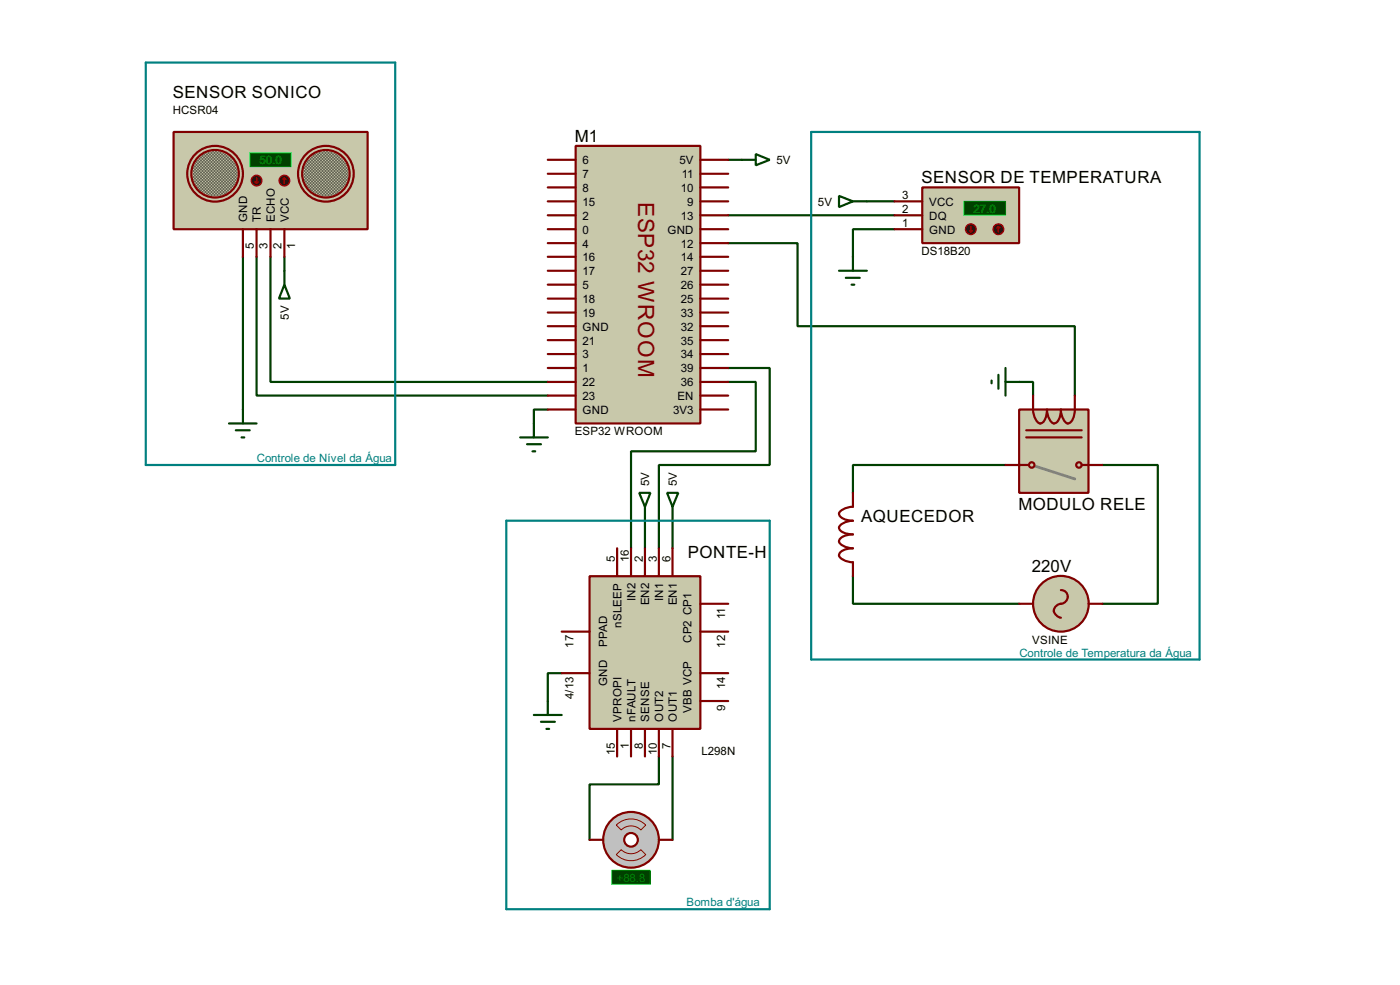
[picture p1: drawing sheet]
<svg xmlns="http://www.w3.org/2000/svg" width="256mm" height="180mm" viewBox="0 0 256 180" stroke-linecap="round" stroke-linejoin="round" font-family="sans-serif">
<g fill="none" stroke="#004000" stroke-width=".4">
<path d="M133.4 39.4h30.5M133.4 29.3h2.5M158.8 36.9h5.1M44.5 47v28M47 47v25.4h53.4M49.6 47v22.9h50.8M52.1 47v2.6M133.4 44.5h12.7v15.2h50.8v12.7M163.9 42h-7.6v5M100.4 75h-2.6v2.5M133.4 67.4h7.6v17.7h-20.3v15.3M133.4 69.9h5.1v12.7h-22.9v17.8"/>
<path d="M186.7 69.9h2.6v2.5M118.2 95.3v5.1M123.2 95.3v5.1M184.2 85.1h-27.9v5.1M202 85.1h10.1v25.4h-10.1M156.3 105.5v5h30.4M102.9 123.2h-2.5v5.1M120.7 138.5v5.1h-12.7v10.1M123.2 138.5v15.2"/>
</g>
<path d="M105.5 26.7h22.8v50.8h-22.8z" fill="#c8c8aa" stroke="#800000" stroke-width=".4"/>
<g fill="none" stroke="#800000" stroke-width=".4">
<path d="M100.4 39.4h5.1M100.4 36.9h5.1M100.4 34.3h5.1M100.4 31.8h5.1M100.4 29.3h5.1M128.3 39.4h5.1M128.3 36.9h5.1M128.3 34.3h5.1M128.3 31.8h5.1M128.3 29.3h5.1M100.4 59.7h5.1M100.4 57.2h5.1"/>
<path d="M100.4 54.7h5.1M100.4 52.1h5.1M100.4 49.6h5.1M100.4 47h5.1M100.4 44.5h5.1M100.4 42h5.1M128.3 59.7h5.1M128.3 57.2h5.1M128.3 54.7h5.1M128.3 52.1h5.1M128.3 49.6h5.1M128.3 47h5.1"/>
<path d="M128.3 44.5h5.1M128.3 42h5.1M100.4 75h5.1M100.4 72.4h5.1M100.4 69.9h5.1M100.4 67.4h5.1M100.4 64.8h5.1M100.4 62.3h5.1M128.3 75h5.1M128.3 72.4h5.1M128.3 69.9h5.1M128.3 67.4h5.1"/>
<path d="M128.3 64.8h5.1M128.3 62.3h5.1"/>
</g>
<path d="M31.8 24.2h35.6v17.8h-35.6z" fill="#c8c8aa" stroke="#800000" stroke-width=".4"/>
<g fill="#c8c8aa" stroke="#800000" stroke-width=".4">
<circle cx="39.4" cy="31.8" r="5.1"/>
<circle cx="59.7" cy="31.8" r="5.1"/>
</g>
<circle cx="39.4" cy="31.8" r="4.4" fill="#c8c8aa"/>
<circle cx="39.4" cy="31.8" r="4.4" fill="#000"/>
<circle cx="39.4" cy="31.8" r="4.4" fill="none" stroke="#c8c8aa" stroke-width=".4"/>
<circle cx="39.4" cy="31.8" r="4.4" fill="none" stroke="#800000" stroke-width=".4"/>
<circle cx="59.7" cy="31.8" r="4.4" fill="#c8c8aa"/>
<circle cx="59.7" cy="31.8" r="4.4" fill="#000"/>
<circle cx="59.7" cy="31.8" r="4.4" fill="none" stroke="#c8c8aa" stroke-width=".4"/>
<circle cx="59.7" cy="31.8" r="4.4" fill="none" stroke="#800000" stroke-width=".4"/>
<path d="M45.8 28h7.6v2.5h-7.6z" fill="#004000" stroke="#0f0" stroke-width=".2"/>
<path d="M44.5 42v5M47 42v5M49.6 42v5M52.1 42v5" fill="none" stroke="#800000" stroke-width=".4"/>
<circle cx="52.1" cy="33.1" r="1" fill="#400000" stroke="#f00" stroke-width=".2"/>
<path d="M52.1 32.6l-.2 .2M52.1 32.6l.3 .2M52.1 32.6v1" fill="none" stroke="#f00" stroke-width=".2"/>
<circle cx="47" cy="33.1" r="1" fill="#400000" stroke="#f00" stroke-width=".2"/>
<path d="M46.8 33.3l.2 .3M47 32.6v1M47.3 33.3l-.3 .3" fill="none" stroke="#f00" stroke-width=".2"/>
<path d="M156.3 90.2v2.6a2.68 2.68 0 0 0-2.6 1.2 2.33 2.33 0 0 0 2.6 1.3 2.68 2.68 0 0 0-2.6 1.3 1.47 1.47 0 0 0 1.3 1l1.3 .2a2.33 2.33 0 0 0-2.6 1.3 2.68 2.68 0 0 0 2.6 1.3 3.1 3.1 0 0 0-2.5 .9 .88 .88 0 0 0 .7 1.2l1.1 .3 .7 .1v2.6" fill="none" stroke="#800000" stroke-width=".4"/>
<path d="M169 34.3h17.7v10.2h-17.7z" fill="#c8c8aa" stroke="#800000" stroke-width=".4"/>
<path d="M176.6 36.9h7.6v2.5h-7.6z" fill="#004000" stroke="#0f0" stroke-width=".2"/>
<path d="M163.9 39.4h5.1M163.9 36.9h5.1M163.9 42h5.1" fill="none" stroke="#800000" stroke-width=".4"/>
<circle cx="182.9" cy="42" r="1" fill="#400000" stroke="#f00" stroke-width=".2"/>
<path d="M182.9 41.5l-.2 .2M182.9 41.5l.3 .2M182.9 41.5v1" fill="none" stroke="#f00" stroke-width=".2"/>
<circle cx="177.8" cy="42" r="1" fill="#400000" stroke="#f00" stroke-width=".2"/>
<path d="M177.6 42.2l.3 .3M177.9 41.5v1M178.1 42.2l-.2 .3" fill="none" stroke="#f00" stroke-width=".2"/>
<path d="M186.7 75h12.7v15.2h-12.7z" fill="#c8c8aa" stroke="#800000" stroke-width=".4"/>
<path d="M189.8 85.4l7.1 2.3" fill="none" stroke="#808080" stroke-width=".5"/>
<g fill="#c8c8aa" stroke="#800000" stroke-width=".4">
<circle cx="189" cy="85.1" r=".5"/>
<circle cx="197.6" cy="85.1" r=".5"/>
</g>
<path d="M188 78.8h10.2M189.3 72.4a7 7 0 0 0 .4 4.3 .9 .9 0 0 0 1.2 .7 2.8 2.8 0 0 0 .9-2.4 2.68 2.68 0 0 0 1.3 2.5 1.47 1.47 0 0 0 1.1-1.3l.2-1.2a2.68 2.68 0 0 0 1.2 2.5 2.33 2.33 0 0 0 1.3-2.5v-2.6M184.2 85.1h4.3M188 80.1h10.2M198.2 85.1h3.8" fill="none" stroke="#800000" stroke-width=".4"/>
<circle cx="194.3" cy="110.5" r="5.1" fill="#c8c8aa" stroke="#800000" stroke-width=".4"/>
<path d="M186.7 110.5h2.6M194.4 108a1.25 1.25 0 0 1 1.2 1.3 1.25 1.25 0 0 1-1.2 1.2 1.25 1.25 0 0 0-1.3 1.1 1.25 1.25 0 0 0 .9 1.4l.4 .1M199.4 110.5h2.6" fill="none" stroke="#800000" stroke-width=".4"/>
<g fill="none" stroke="#004000" stroke-width=".4">
<path d="M135.9 29.3h2.6M138.5 28.2l2.5 1.1-2.5 1zM153.7 35.9l2.6 1-2.6 1zM156.3 36.9h2.5M52.1 52.1l1 2.6h-2zM52.1 49.6v2.5M153.7 49.6h5.1M155 50.9h2.5M156 52.1h.5M156.3 47v2.6M42 77.5h5M43.2 78.8h2.6"/>
<path d="M44.5 75v2.5M97.8 77.5v2.6M181.7 69.7v.5M182.9 68.6v2.6M184.2 69.9h2.5M184.2 67.4v5M44.3 80.1h.5M95.3 80.1h5.1M96.6 81.3h2.5M97.6 82.6h.5"/>
</g>
<path d="M26.7 11.5h45.7v73.6h-45.7zM148.6 24.2h71.2v96.5h-71.2z" fill="none" stroke="#008080" stroke-width=".4"/>
<path d="M108 105.5h20.3v27.9h-20.3z" fill="#c8c8aa" stroke="#800000" stroke-width=".4"/>
<g fill="none" stroke="#800000" stroke-width=".4">
<path d="M102.9 115.6h5.1M113.1 100.4v5.1M115.6 100.4v5.1M118.2 100.4v5.1M120.7 100.4v5.1M123.2 100.4v5.1M128.3 110.5h5.1M128.3 115.6h5.1M102.9 123.2h5.1M113.1 133.4v5.1M115.6 133.4v5.1M118.2 133.4v5.1"/>
<path d="M120.7 133.4v5.1M123.2 133.4v5.1M128.3 123.2h5.1M128.3 128.3h5.1"/>
</g>
<path d="M112.1 159.3h7.1v2.6h-7.1z" fill="#004000" stroke="#0f0" stroke-width=".2"/>
<circle cx="115.6" cy="153.7" r="5.1" fill="#c0c0c0" stroke="#800000" stroke-width=".4"/>
<path d="M112.9 151a3.8 3.8 0 0 1 5.4 0l-.9 .9a2.54 2.54 0 0 0-3.6 0zM113.8 155.5a2.54 2.54 0 0 0 3.6 0l.9 .9a3.8 3.8 0 0 1-5.4 0z" fill="none" stroke="#800000" stroke-width=".18"/>
<circle cx="115.6" cy="153.7" r="1.25" fill="#feffff" stroke="#800000" stroke-width=".4"/>
<path d="M108 153.7h2.5M120.7 153.7h2.5" fill="none" stroke="#800000" stroke-width=".4"/>
<path d="M117.1 90.2h2.1l-1 2.6zM118.2 92.8v2.5M122.2 90.2h2.1l-1.1 2.6zM123.2 92.8v2.5M97.8 130.9h5.1M99.1 132.1h2.6M100.1 133.4h.5M100.4 128.3v2.6" fill="none" stroke="#004000" stroke-width=".4"/>
<path d="M92.8 95.3h48.2v71.1h-48.2z" fill="none" stroke="#008080" stroke-width=".4"/>
<text font-size="4.6" fill="#800000" x="116.9" y="36.9" transform="rotate(90 116.9 36.9)">ESP32 WROOM</text>
<g font-size="3.5">
<text x="31.7" y="18">SENSOR SONICO</text>
<text x="105.3" y="25.9">M1</text>
<text x="168.8" y="33.5">SENSOR DE TEMPERATURA</text>
<text x="157.8" y="95.5">AQUECEDOR</text>
<text x="186.6" y="93.3">MODULO RELE</text>
<text x="126" y="102.1">PONTE-H</text>
<text x="189.1" y="104.7">220V</text>
</g>
<g font-size="2.4">
<text x="31.6" y="20.9">HCSR04</text>
<text x="106.7" y="35.1">8</text>
<text x="106.7" y="32.6">7</text>
<text x="106.7" y="30">6</text>
<text x="124.5" y="30">5V</text>
<text x="124.8" y="35.1">10</text>
<text x="124.9" y="32.6">11</text>
<text x="142.3" y="30">5V</text>
<text x="45.3" y="40.6" transform="rotate(-90 45.3 40.6)">GND</text>
<text x="47.8" y="40.6" transform="rotate(-90 47.8 40.6)">TR</text>
<text x="50.4" y="40.6" transform="rotate(-90 50.4 40.6)">ECHO</text>
<text x="52.9" y="40.6" transform="rotate(-90 52.9 40.6)">VCC</text>
<text x="106.7" y="40.2">2</text>
<text x="106.7" y="37.7">15</text>
<text x="124.8" y="40.2">13</text>
<text x="125.9" y="37.7">9</text>
<text x="149.9" y="37.7">5V</text>
<text x="165.3" y="39">2</text>
<text x="165.3" y="36.5">3</text>
<text x="165.3" y="41.6">1</text>
<text x="170.2" y="40.2">DQ</text>
<text x="170.2" y="37.7">VCC</text>
<text x="46.5" y="45.7" transform="rotate(-90 46.5 45.7)">5</text>
<text x="49" y="45.7" transform="rotate(-90 49 45.7)">3</text>
<text x="51.6" y="45.6" transform="rotate(-90 51.6 45.6)">2</text>
<text x="54.1" y="45.7" transform="rotate(-90 54.1 45.7)">1</text>
<text x="106.7" y="47.8">16</text>
<text x="106.7" y="45.3">4</text>
<text x="106.7" y="42.7">0</text>
<text x="122.3" y="42.7">GND</text>
<text x="124.8" y="47.8">14</text>
<text x="124.8" y="45.3">12</text>
<text x="168.8" y="46.7">DS18B20</text>
<text x="170.2" y="42.7">GND</text>
<text x="106.7" y="52.9">5</text>
<text x="106.7" y="50.4">17</text>
<text x="124.8" y="52.9">26</text>
<text x="124.8" y="50.4">27</text>
<text x="52.9" y="58.5" transform="rotate(-90 52.9 58.5)">5V</text>
<text x="106.7" y="58">19</text>
<text x="106.7" y="55.4">18</text>
<text x="124.8" y="58">33</text>
<text x="124.8" y="55.4">25</text>
<text x="106.7" y="65.6">3</text>
<text x="106.7" y="63.1">21</text>
<text x="106.7" y="60.5">GND</text>
<text x="124.8" y="65.6">34</text>
<text x="124.8" y="63.1">35</text>
<text x="124.8" y="60.5">32</text>
<text x="106.7" y="70.7">22</text>
<text x="106.7" y="68.1">1</text>
<text x="124.8" y="70.7">36</text>
<text x="124.8" y="68.1">39</text>
<text x="106.7" y="73.2">23</text>
<text x="106.7" y="75.8">GND</text>
<text x="123.3" y="75.8">3V3</text>
<text x="124.1" y="73.2">EN</text>
<text x="105.3" y="79.7">ESP32 WROOM</text>
<text x="119" y="89" transform="rotate(-90 119 89)">5V</text>
<text x="124" y="88.9" transform="rotate(-90 124 88.9)">5V</text>
<text x="112.7" y="102.9" transform="rotate(-90 112.7 102.9)">5</text>
<text x="115.2" y="102.9" transform="rotate(-90 115.2 102.9)">16</text>
<text x="117.8" y="102.9" transform="rotate(-90 117.8 102.9)">2</text>
<text x="120.3" y="102.9" transform="rotate(-90 120.3 102.9)">3</text>
<text x="122.8" y="102.9" transform="rotate(-90 122.8 102.9)">6</text>
<text x="116.4" y="110" transform="rotate(-90 116.4 110)">IN2</text>
<text x="119" y="110.8" transform="rotate(-90 119 110.8)">EN2</text>
<text x="121.5" y="110" transform="rotate(-90 121.5 110)">IN1</text>
<text x="124" y="110.8" transform="rotate(-90 124 110.8)">EN1</text>
<text x="132.9" y="113.3" transform="rotate(-90 132.9 113.3)">11</text>
<text x="105.1" y="118.5" transform="rotate(-90 105.1 118.5)">17</text>
<text x="111.3" y="118.5" transform="rotate(-90 111.3 118.5)">PPAD</text>
<text x="113.9" y="114.9" transform="rotate(-90 113.9 114.9)">nSLEEP</text>
<text x="126.7" y="117.7" transform="rotate(-90 126.7 117.7)">CP2 CP1</text>
<text x="132.9" y="118.5" transform="rotate(-90 132.9 118.5)">12</text>
<text x="189.1" y="117.8">VSINE</text>
<text x="111.3" y="125.6" transform="rotate(-90 111.3 125.6)">GND</text>
<text x="105.1" y="127.9" transform="rotate(-90 105.1 127.9)">4/13</text>
<text x="126.6" y="130.5" transform="rotate(-90 126.6 130.5)">VBB VCP</text>
<text x="132.9" y="130.1" transform="rotate(-90 132.9 130.1)">9</text>
<text x="132.9" y="126.2" transform="rotate(-90 132.9 126.2)">14</text>
<text x="113.9" y="132.1" transform="rotate(-90 113.9 132.1)">VPROPI</text>
<text x="115.2" y="137.1" transform="rotate(-90 115.2 137.1)">1</text>
<text x="116.4" y="132.1" transform="rotate(-90 116.4 132.1)">nFAULT</text>
<text x="117.8" y="137.1" transform="rotate(-90 117.8 137.1)">8</text>
<text x="119" y="132.1" transform="rotate(-90 119 132.1)">SENSE</text>
<text x="121.5" y="132.1" transform="rotate(-90 121.5 132.1)">OUT2</text>
<text x="122.8" y="137.1" transform="rotate(-90 122.8 137.1)">7</text>
<text x="124" y="132.1" transform="rotate(-90 124 132.1)">OUT1</text>
<text x="112.7" y="138.2" transform="rotate(-90 112.7 138.2)">15</text>
<text x="120.3" y="138.2" transform="rotate(-90 120.3 138.2)">10</text>
<text x="128.5" y="138.1">L298N</text>
</g>
<g font-size="2.4" fill="#0f0">
<text x="47.6" y="30">50.0</text>
<text x="178.4" y="39">27.0</text>
</g>
<g font-size="2.4" fill="#008080">
<text x="47" y="84.6">Controle de Nível da Água</text>
<text x="186.7" y="120.2">Controle de Temperatura da Água</text>
<text x="125.8" y="165.9">Bomba d'água</text>
</g>
<text font-size="2.4" fill="#008000" x="113" y="161.4">+88.8</text>
</svg>
